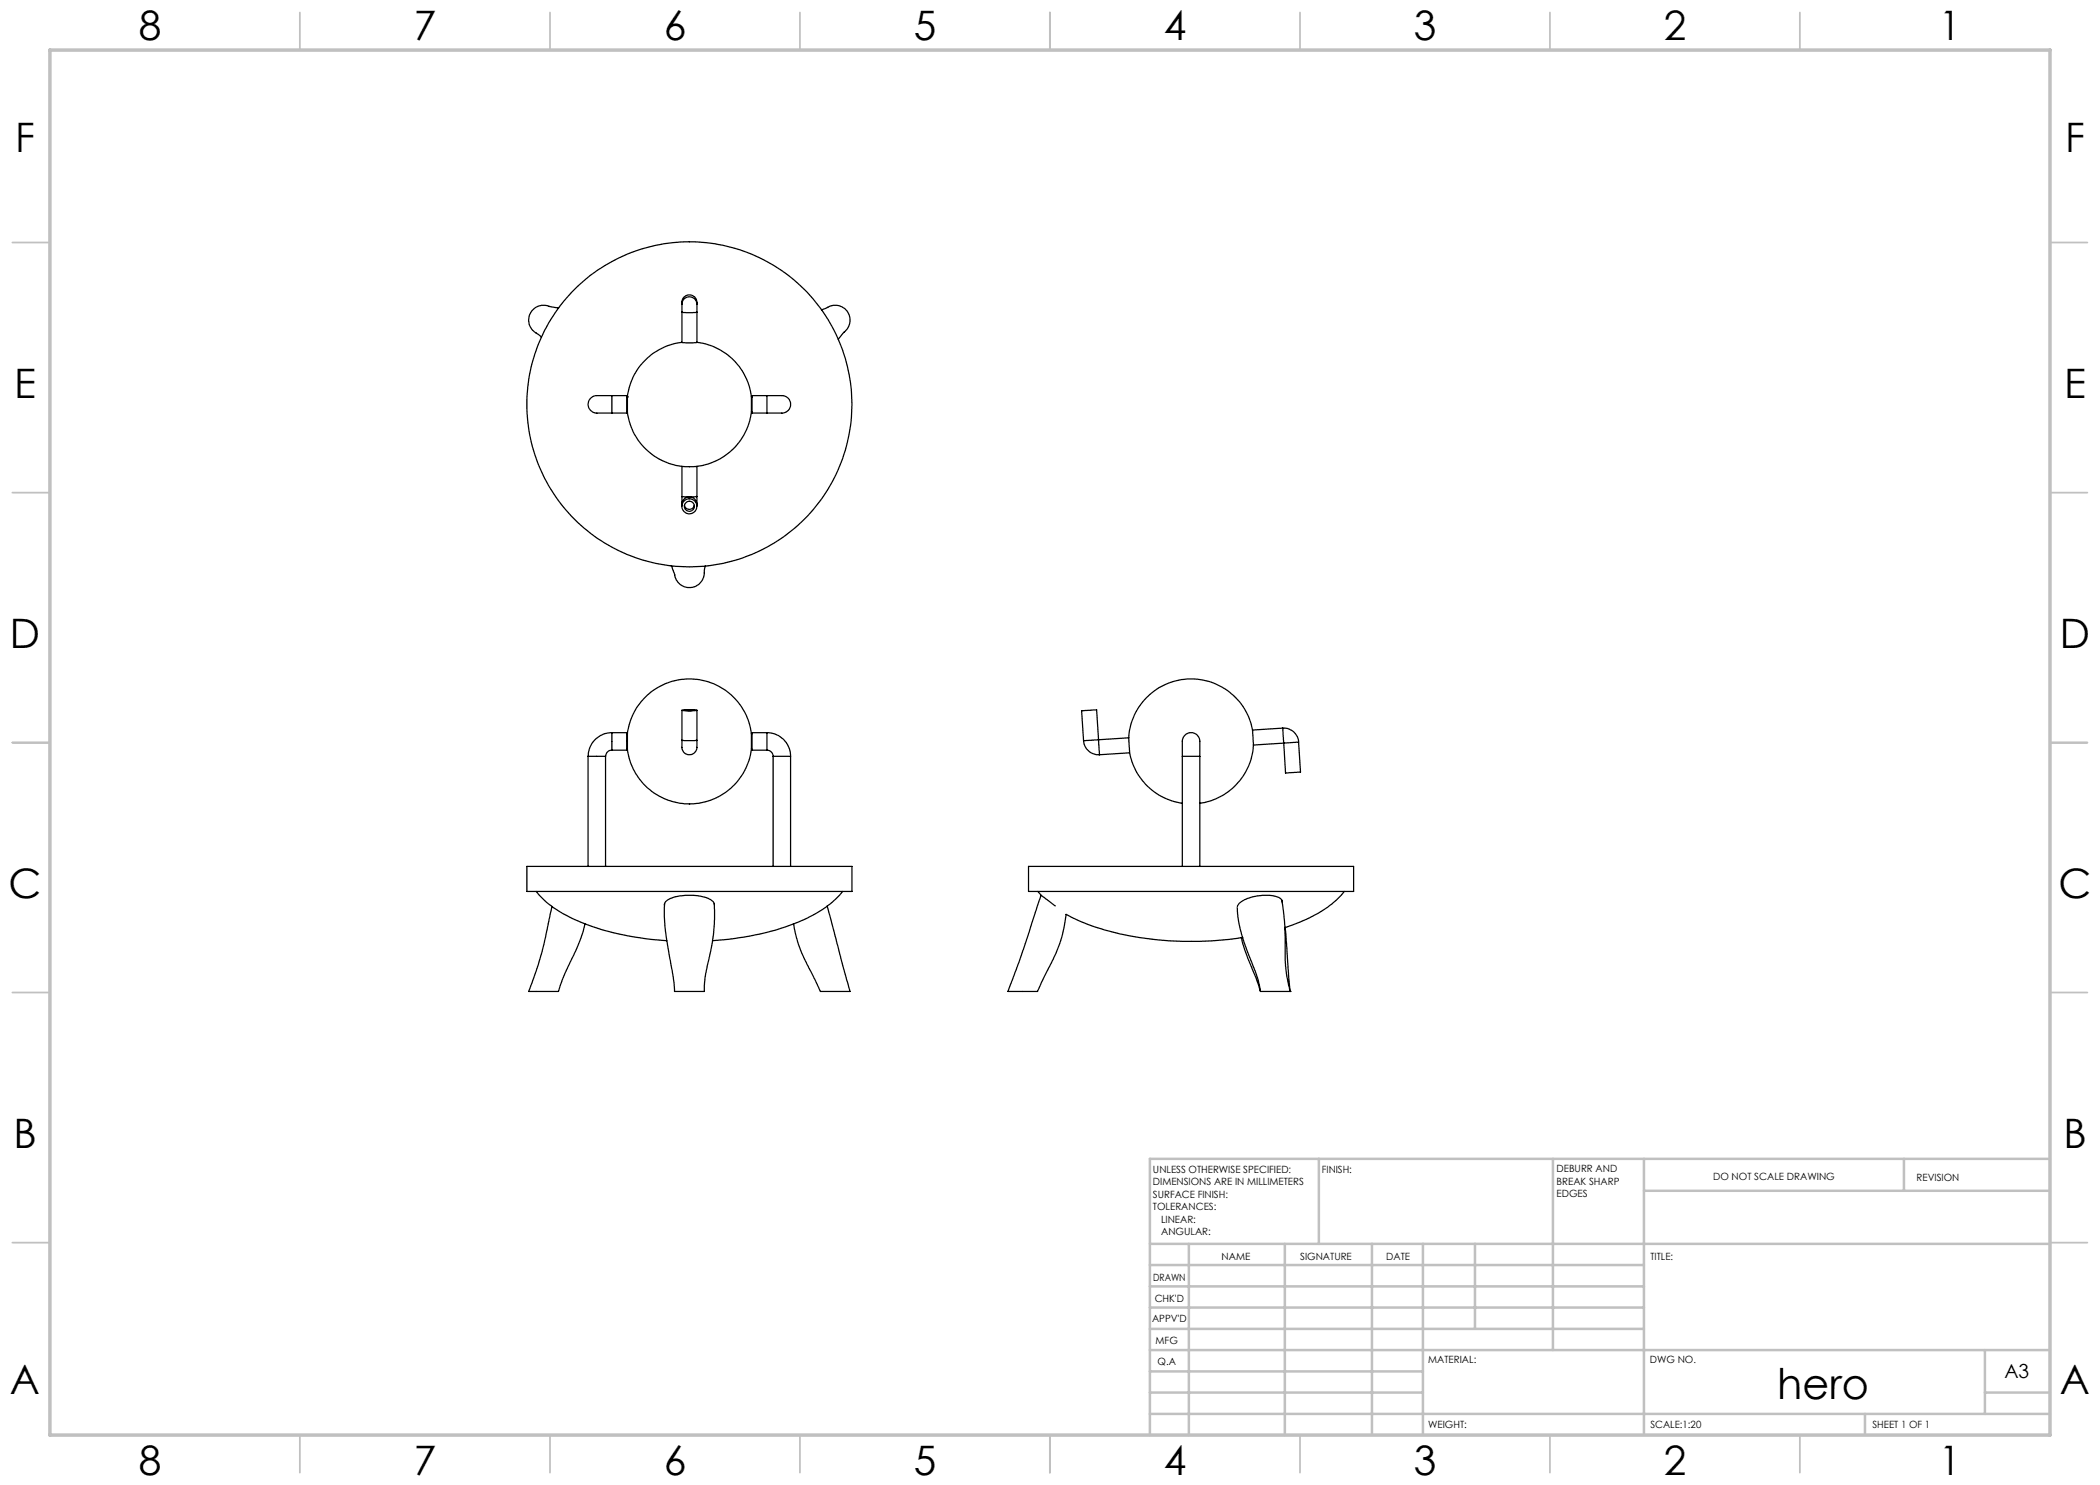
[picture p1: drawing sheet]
<svg xmlns="http://www.w3.org/2000/svg" width="420mm" height="297mm" viewBox="0 0 420 297" stroke-linecap="round" stroke-linejoin="round" font-family="sans-serif">
<g fill="none" stroke="#c0c0c0" stroke-width=".35">
<path d="M60 2.5v7.5M110 2.5v7.5M160 2.5v7.5M210 2.5v7.5M260 2.5v7.5M310 2.5v7.5M360 2.5v7.5M2.5 48.5h7.5M410 48.5h7.5M2.5 98.5h7.5M410 98.5h7.5M2.5 148.5h7.5"/>
<path d="M410 148.5h7.5M2.5 198.5h7.5M410 198.5h7.5M2.5 248.5h7.5M410 248.5h7.5M60 287v7.5M110 287v7.5M160 287v7.5M210 287v7.5M260 287v7.5M310 287v7.5M360 287v7.5"/>
</g>
<g fill="none" stroke="#c0c0c0" stroke-width=".5">
<path d="M263.8 231.8v17M310.6 231.8v38.2M328.8 231.8v55.2M328.8 238.2h81.2M380.8 231.8v6.4M410 231.8h-180v55.2M230 248.8h180M230 257.3h98.8M230 253h98.8M237.8 248.8v38.2M257 248.8v38.2M274.4 248.8v38.2"/>
<path d="M284.6 248.8v38.2M295 248.8v17M230 265.8h98.8M230 261.5h98.8M230 278.5h54.6M230 274.3h54.6M230 270h180M397 278.5h13M397 270v12.8M230 282.8h180M373 282.8v4.2"/>
</g>
<path d="M10 10h400v277h-400z" fill="none" stroke="#c0c0c0" stroke-width=".7"/>
<g fill="none" stroke="#000" stroke-width=".25">
<path d="M107.2 66.6l1.1 .8M111.7 61.6l-1.4-.2a3.1 3.1 0 0 0-4.6 2.7 3.1 3.1 0 0 0 1.5 2.5M122.4 79.1h-2a2.22 2.22 0 0 0-2.8 1.7 1.94 1.94 0 0 0 2.5 1.8h2.3M122.4 79.1h3v3.5h-3M122.4 79.1v3.5M125.4 79.4h.1M125.5 79.4h.1M125.5 79.4v3M136.4 68.5a12.5 12.5 0 0 0-10.9 10.9M136.4 60.9v1.5M136.4 68.5l.7 .1 2.3-.1M136.4 60.9a1.54 1.54 0 0 1 1.5-1.9 1.54 1.54 0 0 1 1.5 1.9"/>
<path d="M136.4 62.4l.8 .1 2.2-.1M136.4 60.9a1.5 1.5 0 0 1 1.5-1.5 1.5 1.5 0 0 1 1.5 1.5M136.4 62.4v6.1M139.4 68.5a12.5 12.5 0 0 1 10.9 10.9M139.4 60.9v1.5M139.4 62.4v6.1M150.3 79.4h.1M150.3 79.4v3M153.4 79.1h2.1a1.99 1.99 0 0 1 2.6 2.2 2.27 2.27 0 0 1-2.8 1.3h-1.9M153.4 79.1h-3v3.5h3M153.4 79.1v3.5M164.3 61.9l.7-.2a3 3 0 0 1 4.2 .3 3 3 0 0 1-.2 4.3l-.1 .1"/>
<path d="M168.9 66.4l-1.3 1.4M125.4 82.4h.1M125.5 82.4a12.5 12.5 0 0 0 12.4 10.9 12.5 12.5 0 0 0 12.4-10.9M136.4 99.3v1.6M136.4 99.3l1.5 .1M136.4 93.3v6M137.9 99.4h.1a1.44 1.44 0 0 1 1.4 1.5M137.9 99.4h-.2a1.44 1.44 0 0 0-1.3 1.5M139.4 99.3v1.6M139.4 99.3l-1.5 .1M139.4 93.3v6M150.3 82.4h.1"/>
<path d="M134.3 113.2l.5 1.4a3 3 0 0 0 3.3 2.9 3 3 0 0 0 2.8-3.5l.2-.8M136.4 100.9v.3M136.9 101.1a1.01 1.01 0 0 0 1 .8 1.01 1.01 0 0 0 1-.8M139.4 100.9v.3M117.6 151.3h3.5M117.6 151.3v22M121.1 151.3v22M122.4 150a1.26 1.26 0 0 0-1.3 1.3M122.4 146.5a4.7 4.7 0 0 0-4.8 4.8M122.4 146.5h3v3.5h-3M122.4 146.5v3.5M125.4 149.8h.1"/>
<path d="M125.4 146.8h.1M125.5 149.8a12.5 12.5 0 0 0 12.4 11 12.5 12.5 0 0 0 12.4-11M125.5 146.8a12.5 12.5 0 0 1 12.4-11 12.5 12.5 0 0 1 12.4 11M125.5 146.8v3M136.4 148.1v.6a1.65 1.65 0 0 0 .5 1.8 1.65 1.65 0 0 0 1.8 .2 2.99 2.99 0 0 0 .7-2.6M136.4 142.1l1-.1 2 .1-1 .1zM136.4 148.1h3M136.4 142.1v6M136.9 142.1h2zM139.4 142.1v6M150.3 146.8v3M150.3 149.8h.1"/>
<path d="M150.3 146.8h.1M153.4 150h.1a1.28 1.28 0 0 1 1.1 1.3M153.4 146.5a4.7 4.7 0 0 1 4.7 4.8M153.4 146.5h-3v3.5h3M153.4 146.5v3.5M154.6 151.3h3.5M154.6 151.3v22M158.1 151.3v22M216.7 148.1a3 3 0 0 0 3.2 2.9M219.7 148l-.4-6h-.6l-2.4 .2 .4 5.9M219.7 148l.2 3M219.7 148l-3 .1"/>
<path d="M225.7 147.6l.2 3M225.7 147.6l-6 .4M225.9 150.6a12.5 12.5 0 0 0 10.6 10.1M225.9 150.6l-6 .4M236.5 151.3v-2.1a1.99 1.99 0 0 1 2.2-2.6 2.27 2.27 0 0 1 1.3 2.7v2M236.5 151.3h3.5M236.5 151.3v22M240 151.3v22M250.5 146a12.5 12.5 0 0 0-13.1-10.2 12.5 12.5 0 0 0-11.7 11.8M250.5 146l.2 3M250.7 149a12.5 12.5 0 0 1-10.7 11.7M256.5 145.6a2.96 2.96 0 0 1 3.2 2.8"/>
<path d="M256.5 145.6l.3 3M256.5 145.6l-6 .4M256.8 148.6l-6.1 .4M259.7 148.4l.4 6h-.2l-2.8 .2-.3-6M259.7 148.4l-2.9 .2M105.4 173.3h65v5h-65zM107.2 178.3a23.3 23.3 0 0 0 10.9 6.9 56.8 56.8 0 0 0 15.2 2.9M168.5 178.3a24.7 24.7 0 0 1-12.2 7.3 57.8 57.8 0 0 1-13.8 2.5M205.7 173.3h65v5h-65zM207.6 178.3l.6 .8M208.2 179.1l-3.5 10.8-3.1 8.4h5.9l2.1-4.4a29.6 29.6 0 0 0 3.6-11 52.6 52.6 0 0 0 24.1 5.4l5.2-.1 6-.7M208.2 179.1l2.9 2.1"/>
<path d="M268.9 178.3a23.3 23.3 0 0 1-10.9 6.9l-1 .3M110.4 181.3l-2 9.1-1.2 3.8-1.5 4.1h6l1-3.1 1.7-3.5a28.9 28.9 0 0 0 2.6-6.9M132.9 181l.1-.4 .3-.4a9.7 9.7 0 0 1 7.6-.8l1.4 .7a1.12 1.12 0 0 1 .6 .9M132.9 180.7a52.5 52.5 0 0 0 1.5 13.4l.5 4.2h6a43.6 43.6 0 0 1 1.4-8.8l.6-4.7-.1-4M165.4 181.2l4.6 17.1h-5.9l-3.8-7.7-1-3-.6-2.8M247.4 181.5a37.6 37.6 0 0 0 3.4 12.2 17.3 17.3 0 0 1 1.3 4.6M248.2 187.5l.7 2.4 2.3 5.8 .9 2.6M252.1 198.3h5.9M256.4 180.1l.2 1.6a98.9 98.9 0 0 1 .5 11.5l.3 2.2 .6 2.9M256.5 180.5v-.3l-.4-.5a8.6 8.6 0 0 0-8.3 1l-.3 .6M257.1 185.5l.9 12.8M258 198.3h.1"/>
<circle cx="137.9" cy="80.9" r="32.5"/>
<circle cx="137.9" cy="101.3" r="1.01"/>
<circle cx="137.9" cy="101.3" r="1.5"/>
</g>
<text font-size="8.5" x="355.4" y="279.7">hero</text>
<g font-size="8.1">
<text x="27.8" y="8">8</text>
<text x="82.8" y="8">7</text>
<text x="132.8" y="8">6</text>
<text x="182.8" y="8">5</text>
<text x="232.8" y="8">4</text>
<text x="282.8" y="8">3</text>
<text x="332.8" y="8">2</text>
<text x="387.8" y="8">1</text>
<text x="3" y="30.4">F</text>
<text x="413" y="30.4">F</text>
<text x="2.8" y="79.6">E</text>
<text x="412.8" y="79.6">E</text>
<text x="2" y="129.6">D</text>
<text x="412" y="129.6">D</text>
<text x="1.7" y="179.6">C</text>
<text x="411.7" y="179.6">C</text>
<text x="2.7" y="229.6">B</text>
<text x="412.7" y="229.6">B</text>
<text x="2" y="278.9">A</text>
<text x="412" y="278.9">A</text>
<text x="27.8" y="295">8</text>
<text x="82.8" y="295">7</text>
<text x="132.8" y="295">6</text>
<text x="182.8" y="295">5</text>
<text x="232.8" y="295">4</text>
<text x="282.8" y="295">3</text>
<text x="332.8" y="295">2</text>
<text x="387.8" y="295">1</text>
</g>
<text font-size="3.9" x="400.9" y="275.5">A3</text>
<g font-size="2">
<text x="230.6" y="234.6">UNLESS OTHERWISE SPECIFIED:</text>
<text x="230.6" y="237.1">DIMENSIONS ARE IN MILLIMETERS</text>
<text x="230.6" y="239.6">SURFACE FINISH:</text>
<text x="264.4" y="234.6">FINISH:</text>
<text x="311.3" y="234.5">DEBURR AND</text>
<text x="311.3" y="237">BREAK SHARP</text>
<text x="311.3" y="239.5">EDGES</text>
<text x="342.6" y="236">DO NOT SCALE DRAWING</text>
<text x="383.3" y="236.2">REVISION</text>
<text x="230.6" y="242.1">TOLERANCES:</text>
<text x="232.2" y="244.6">LINEAR:</text>
<text x="232.2" y="247.1">ANGULAR:</text>
<text x="244.3" y="252">NAME</text>
<text x="260" y="251.9">SIGNATURE</text>
<text x="277.2" y="251.9">DATE</text>
<text x="330.1" y="251.9">TITLE:</text>
<text x="230.6" y="256.1">DRAWN</text>
<text x="230.9" y="260.3">CHK'D</text>
<text x="230.4" y="264.4">APPV'D</text>
<text x="231.1" y="268.8">MFG</text>
<text x="231.5" y="273">Q.A</text>
<text x="285.6" y="272.5">MATERIAL:</text>
<text x="330" y="272.5">DWG NO.</text>
<text x="285.6" y="285.5">WEIGHT:</text>
<text x="330.1" y="285.6">SCALE:1:20</text>
<text x="374.5" y="285.6">SHEET 1 OF 1</text>
</g>
</svg>
